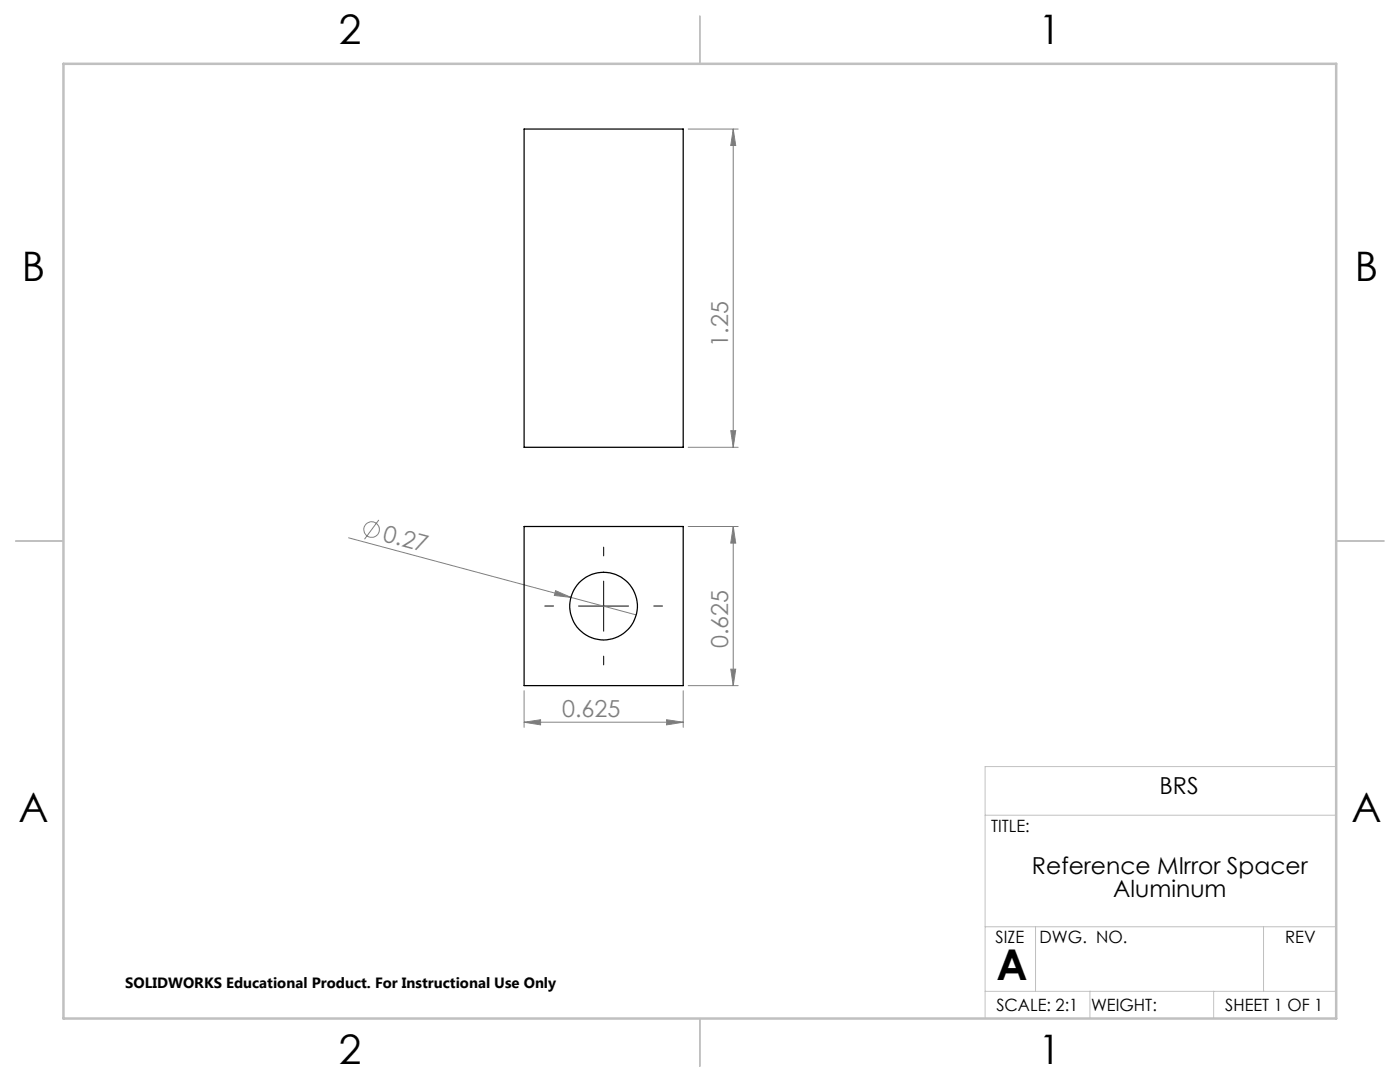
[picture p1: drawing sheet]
<svg xmlns="http://www.w3.org/2000/svg" width="279mm" height="216mm" viewBox="0 0 279 216" stroke-linecap="round" stroke-linejoin="round" font-family="sans-serif">
<g fill="none" stroke="#808080" stroke-width=".2">
<path d="M137.3 25.8h10M146.3 25.8l.5 3.2h-1zM146.3 25.8v63.5M137.3 89.3h10M145.8 85.9h1l-.5 3.4zM69.6 107.3l44.3 11.9M75.6 103.8l-2.9 3.8M110.9 117.9l3 1.3-3.3-.4zM113.9 119.2l13.1 3.5M137.3 105.1h10M146.3 105.1l.5 3.3h-1zM146.3 105.1v31.7"/>
<path d="M104.6 137.8v7.3M136.3 137.8v7.3M137.3 136.8h10M145.8 133.5h1l-.5 3.3zM104.6 144.1l3.3-.5v1zM104.6 144.1h31.7M133 143.6l3.3 .5-3.3 .5z"/>
<circle cx="74.2" cy="105.7" r="1.56"/>
</g>
<path d="M120.5 110.9v-1.7M110.5 120.9h-1.8M120.5 130.9v1.8M130.5 120.9h1.7" fill="none" stroke="#000" stroke-width=".2" stroke-dasharray="15.2 1.3 1.3 1.3"/>
<path d="M120.5 116v9.9M115.5 120.9h9.9" fill="none" stroke="#000" stroke-width=".2"/>
<path d="M266.7 153h-70.1v50.2M196.6 162.7h70.1M196.6 197.8h70.1M196.6 184.9h70.1M206.7 184.9v12.9M217.5 197.8v5.4M242.2 197.8v5.4M252.2 184.9v12.9" fill="none" stroke="#c0c0c0" stroke-width=".2"/>
<path d="M139.7 3.2v9.5M3.1 107.9h9.6M266.7 107.9h9.5M139.7 203.2v9.6" fill="none" stroke="#c0c0c0" stroke-width=".25"/>
<path d="M12.7 12.7h254v190.5h-254z" fill="none" stroke="#c0c0c0" stroke-width=".5"/>
<g fill="#808080">
<path d="M110.9 117.9l3 1.3-3.3-.4z"/>
<path d="M133 143.6l3.3 .5-3.3 .5zM104.6 144.1l3.3-.5v1z"/>
<path d="M146.3 25.8l.5 3.2h-1zM145.8 85.9h1l-.5 3.4zM146.3 105.1l.5 3.3h-1zM145.8 133.5h1l-.5 3.3z"/>
</g>
<g fill="none" stroke="#000" stroke-width=".25">
<path d="M104.6 25.8h31.7v63.5h-31.7zM104.6 105.1h31.7v31.7h-31.7z"/>
<circle cx="120.5" cy="120.9" r="6.7"/>
</g>
<text font-size="8.5" x="198.9" y="195.5">A</text>
<g font-size="8.1">
<text x="67.6" y="8.9">2</text>
<text x="207.3" y="8.9">1</text>
<text x="4.4" y="56.2">B</text>
<text x="270.4" y="56.2">B</text>
<text x="3.7" y="164.1">A</text>
<text x="269.7" y="164.1">A</text>
<text x="67.6" y="212.4">2</text>
<text x="207.3" y="212.4">1</text>
</g>
<g font-size="4.7" fill="#808080">
<text x="145.3" y="69.2" transform="rotate(-90 145.3 69.2)">1.25</text>
<text x="76.2" y="108" transform="rotate(15 76.2 108)">0.27</text>
<text x="145.3" y="129.3" transform="rotate(-90 145.3 129.3)">0.625</text>
<text x="112.2" y="143.1">0.625</text>
</g>
<g font-size="4.7">
<text x="231.4" y="158.4">BRS</text>
<text x="206" y="174.4">Reference MIrror Spacer</text>
<text x="222.2" y="179">Aluminum</text>
</g>
<g font-size="3.4">
<text x="197.8" y="166">TITLE:</text>
<text x="198.7" y="188.1">SIZE</text>
<text x="207.5" y="188.1">DWG. NO.</text>
<text x="256.5" y="188.2">REV</text>
<text x="198.8" y="201.7">SCALE: 2:1</text>
<text x="217.7" y="201.8">WEIGHT:</text>
<text x="244.5" y="201.7">SHEET 1 OF 1</text>
</g>
<text font-size="3" x="25" y="197.2">SOLIDWORKS Educational Product. For Instructional Use Only</text>
</svg>
